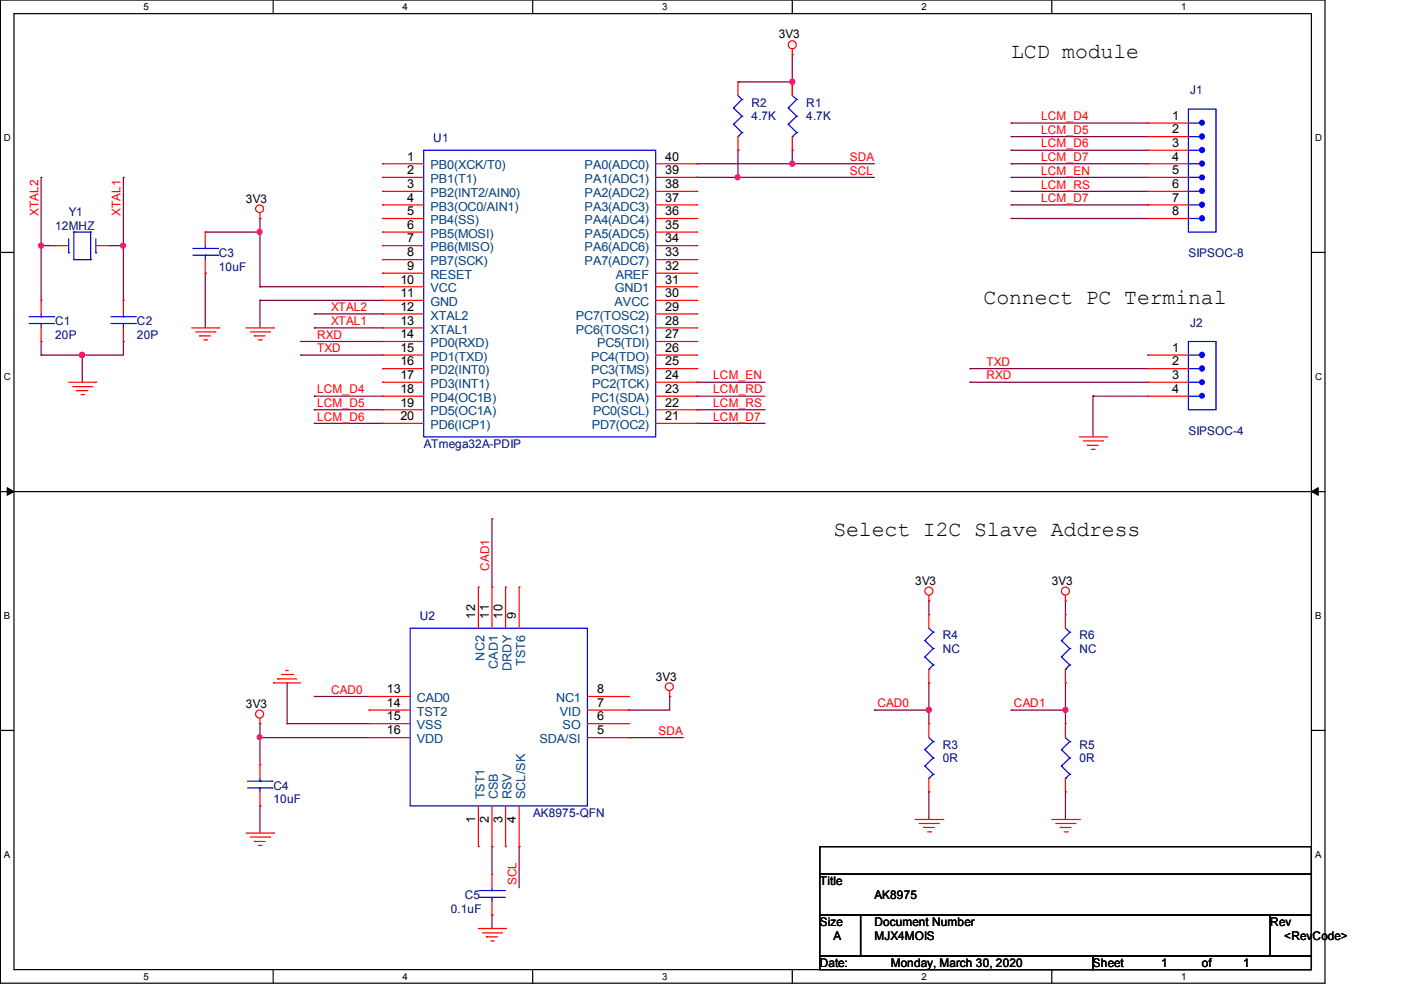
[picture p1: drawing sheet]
# OrCAD Capture schematic AK8975.DSN
size A; title: AK8975; note: MJX4MOIS

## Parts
C1  20P
C2  20P
C3  10uF
C4  10uF
C5  0.1uF
J1  SIPSOC-8
J2  SIPSOC-4
R1  4.7K
R2  4.7K
R3  0R
R4  NC
R5  0R
R6  NC
U1  ATmega32A-PDIP  [1]
U2  AK8975-QFN
Y1  12MHZ

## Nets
3V3: C3.1 C4.1 R1.1 R2.1 R4.1 R6.1 U1.10(VCC) U2.7(VID) U2.16(VDD)
GND: C1.2 C2.2 C3.2 C4.2 C5.2 J2.4 R3.2 R5.2 U1.11(GND) U2.15(VSS)
CAD0: R3.1 R4.2 U2.13(CAD0)
CAD1: R5.1 R6.2 U2.11(CAD1)
LCM_D4: J1.1 U1.18(PD4(OC1B))
LCM_D5: J1.2 U1.19(PD5(OC1A))
LCM_D6: J1.3 U1.20(PD6(ICP1))
LCM_D7: J1.4 J1.7 U1.21(PD7(OC2))
LCM_EN: J1.5 U1.24(PC2(TCK))
LCM_RD: U1.23(PC1(SDA))
LCM_RS: J1.6 U1.22(PC0(SCL))
RXD: J2.3 U1.14(PD0(RXD))
SCL: R2.2 U1.39(PA1(ADC1)) U2.4(SCL/SK)
SDA: R1.2 U1.40(PA0(ADC0)) U2.5(SDA/SI)
TXD: J2.2 U1.15(PD1(TXD))
XTAL1: C2.1 U1.13(XTAL1) Y1.2
XTAL2: C1.1 U1.12(XTAL2) Y1.1
N02487: C5.1 U2.2(CSB)

Not connected (* = marked no-connect by the designer): J1 8; J2 1; U1 1(PB0(XCK/T0)) 2(PB1(T1)) 3(PB2(INT2/AIN0)) 4(PB3(OC0/AIN1)) 5(PB4(SS)) 6(PB5(MOSI)) 7(PB6(MISO)) 8(PB7(SCK)) 9(RESET) 16(PD2(INT0)) 17(PD3(INT1)) 25(PC3(TMS)) 26(PC4(TDO)) 27(PC5(TDI)) 28(PC6(TOSC1)) 29(PC7(TOSC2)) 30(AVCC) 31(GND1) 32(AREF) 33(PA7(ADC7)) 34(PA6(ADC6)) 35(PA5(ADC5)) 36(PA4(ADC4)) 37(PA3(ADC3)) 38(PA2(ADC2)); U2 1(TST1) 3(RSV) 6(SO) 8(NC1) 9(TST6) 10(DRDY) 12(NC2) 14(TST2)

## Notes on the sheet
- LCD module
- Connect PC Terminal
- Select I2C Slave Address
